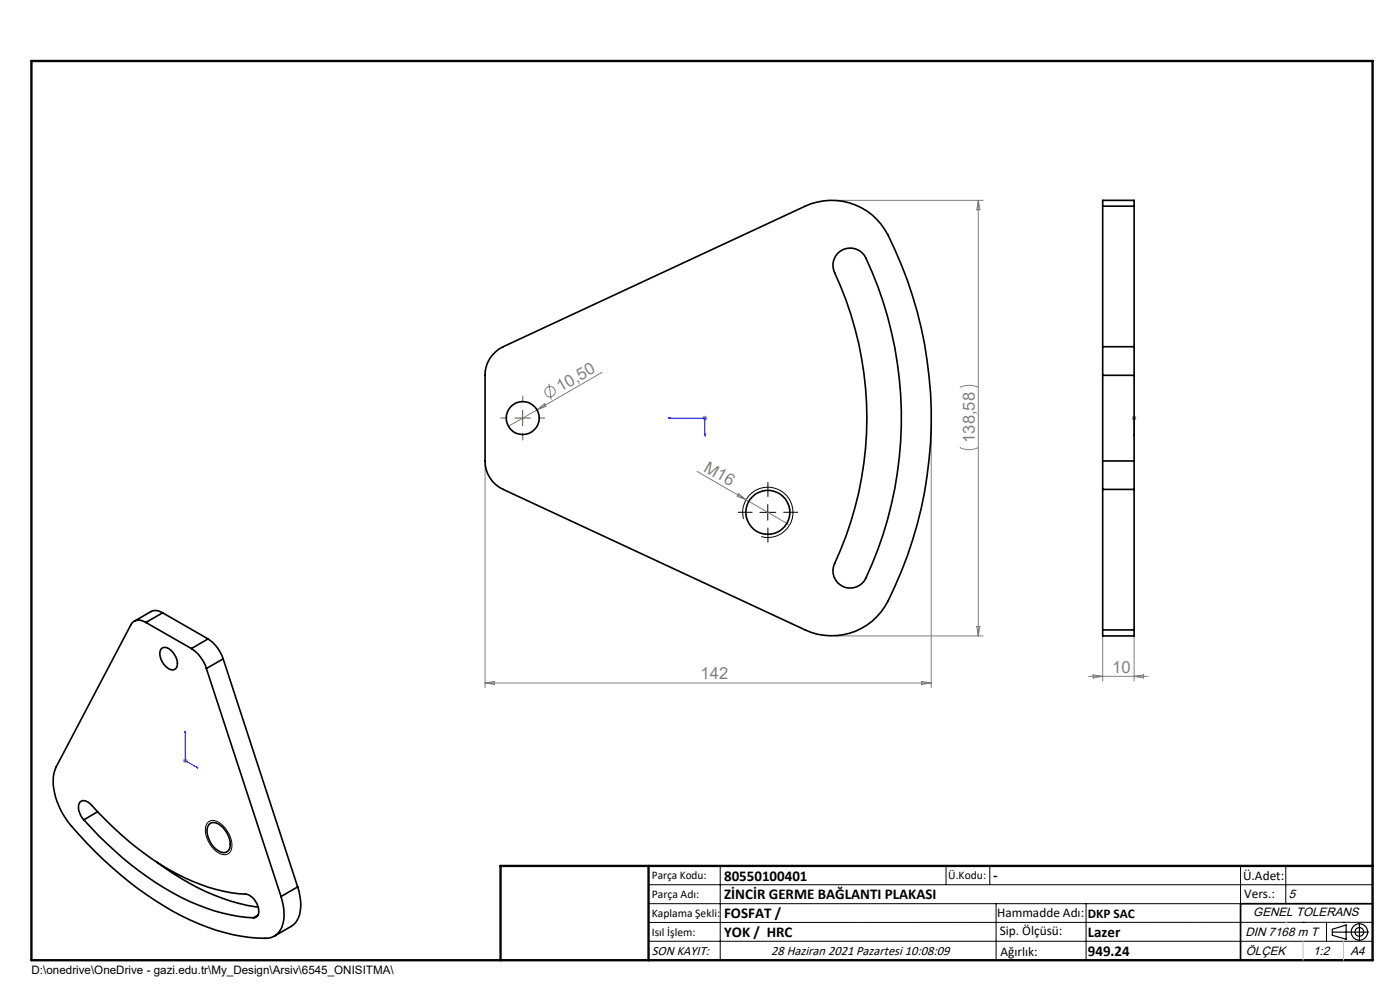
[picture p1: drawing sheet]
<svg xmlns="http://www.w3.org/2000/svg" width="297mm" height="210mm" viewBox="0 0 297 210" stroke-linecap="round" stroke-linejoin="round" font-family="sans-serif">
<g fill="none" stroke="#808080" stroke-width=".21">
<path d="M177.4 42.5h31.2M207.5 42.5v92.4M207.5 42.5l.4 2h-.7zM127.7 79l-13.8 8M102.9 98.8v47.1M113.9 87l-6.1 3.4M113.9 87l1.6-1.4 .3 .6zM116.5 81.4l.4 3.4M149 88.7h1.1M149.2 88.3l.7 .7M149.5 88.2v1M149.9 88.3l-.7 .7"/>
<path d="M197.6 89.7v56.2M203.6 94.9a4.4 4.4 0 0 0 3.9 0M203.6 82.2a4.4 4.4 0 0 1 3.9 0M240.1 88.7h1M240.2 88.3l.7 .7M240.6 88.2v1M240.9 88.3l-.7 .7M147.9 100l10.4 6M156.7 104.7l1.6 1.3-1.9-.7zM158.3 106l9.2 5.4M177.4 134.9h31.2M207.2 132.9h.7l-.4 2z"/>
<path d="M233.9 134.6v9.9M240.6 134.6v9.9M102.9 144.9h94.7M102.9 144.9l2-.3v.6zM195.5 144.6l2.1 .3-2.1 .3zM230.9 143.5h12.7M231.9 143.1l2 .4-2 .3zM240.6 143.5l2-.4v.7zM38.8 161.4h1M38.9 161l.8 .7M39.3 160.8v1M39.7 161l-.8 .7"/>
<circle cx="116.7" cy="83.1" r="1.11"/>
</g>
<g fill="none" stroke="#000" stroke-width=".21">
<path d="M157.7 110.1a5.3 5.3 0 0 1 4.7-6.7 5.3 5.3 0 0 1 5.8 5.7 5.3 5.3 0 0 1-6.7 4.7M161.2 108.7h3.4M162.9 107v3.3M44 174.5a2.17 2.17 0 0 1 3.2 .5 5.3 5.3 0 0 1 1.7 5.6 1.98 1.98 0 0 1-3.1-.1 5.6 5.6 0 0 1-2-5.6zM137.6 187.7h153.6M137.6 191.7h153.6M137.6 199.7h153.6M152.8 183.7v20M200.7 183.7v4M210 183.7v4M211.3 191.7v12M230.4 191.7v12"/>
<path d="M263.2 183.7v20M272.8 183.7v8M276.4 195.6h.1M281.4 195.6v4.1M285 195.6h.1M291.2 195.6l-153.6 .1"/>
</g>
<g fill="none" stroke="#000" stroke-width=".25">
<path d="M282.6 197.7h7.8M282.6 197.1l3-.9v3l-3-.8zM288.4 195.8v3.8M106.2 203.7h185"/>
<circle cx="288.4" cy="197.7" r="1.74"/>
<circle cx="288.4" cy="197.7" r=".93"/>
</g>
<path d="M141.9 88.7l.3-.1v.2zM141.9 88.7h7.6v3.8M149.5 92.1h.1l-.1 .4zM240.6 92.5v-.4v.4M240.6 88.6v.2zM240.6 88.7h.1M240.6 88.7v3.8M39.3 155.1l.1 .3-.2-.1zM39.3 155.1v6.3l2.7 1.5M41.8 162.7l.2 .2-.2-.1z" fill="none" stroke="#00f" stroke-width=".21"/>
<path d="M159.6 108.7h-3M162.9 105.3v-3M162.9 112v3M166.2 108.7h3" fill="none" stroke="#000" stroke-width=".21" stroke-dasharray="15.2 1.3 1.3 1.3"/>
<path d="M107.6 88.7h-1.4M110.9 85.3v-1.3M110.9 92v1.3M114.2 88.7h1.4" fill="none" stroke="#808000" stroke-width=".21" stroke-dasharray="15.2 1.3 1.3 1.3"/>
<path d="M109.2 88.7h3.4M110.9 87v3.3" fill="none" stroke="#808000" stroke-width=".21"/>
<path d="M291.2 191.7h-28v12" fill="none" stroke="#000" stroke-width=".35"/>
<path d="M6.7 12.9h284.5v190.8h-284.5zM137.6 183.7v20M291.2 183.7h-185v20" fill="none" stroke="#000" stroke-width=".5"/>
<path d="M276.4 199.7v4M285 199.7v4" fill="none" stroke="#c0c0c0" stroke-width=".21"/>
<path d="M272.8 195.6h.1" fill="none" stroke="#c0c0c0" stroke-width=".25"/>
<g fill="#00f">
<path d="M149.5 92.1v.4l.1-.4zM141.9 88.7l.3 .1v-.2z"/>
<path d="M41.8 162.7l.2 .2-.2-.1zM39.3 155.1l.1 .3-.2-.1z"/>
<path d="M240.6 92.1v.4zM240.6 88.6v.2z"/>
</g>
<g fill="none" stroke="#000" stroke-width=".35">
<path d="M177.7 53.8a3.7 3.7 0 0 1 6 .9 80 80 0 0 1-.4 68.6 3.7 3.7 0 0 1-4.8 1 3.7 3.7 0 0 1-1.4-4.8 73.4 73.4 0 0 0-.3-62.4 3.7 3.7 0 0 1 .9-3.3zM233.9 43.7v-1.2h6.7v1.2M233.9 43.7v29.8M233.9 43.7h6.7M240.6 43.7v29.8M105.2 74.6l1.6-1.1 64-29.8a13.4 13.4 0 0 1 17.6 6.1 86.3 86.3 0 0 1-.7 78.9 13.3 13.3 0 0 1-16.9 4.9l-64-29.8a6.6 6.6 0 0 1-3.9-6v-18.2a6.4 6.4 0 0 1 2.3-5zM233.9 73.5v6.1M233.9 79.6h6.7M233.9 79.6v18.2M233.9 73.5h6.7M240.6 73.5v6.1M240.6 79.6v18.2"/>
<path d="M233.9 97.8v6M233.9 97.8h6.7M240.6 97.8v6M233.9 103.8h6.7M233.9 103.8v29.8M240.6 103.8v29.8M30.9 132a2.1 2.1 0 0 0-3.1 .5l-15.9 30.2a10.1 10.1 0 0 0 .6 8.2l.9 1.9a41 41 0 0 0 6.9 8 71.4 71.4 0 0 0 22 15.2 35.5 35.5 0 0 0 14.7 3 3.9 3.9 0 0 0 3.1-3.6l.1-2.5-.6-2.7M30.9 132l9.7 5.6M34.2 137.6a1.55 1.55 0 0 1 2.3 .5 3.2 3.2 0 0 1 .8 3.7 1.5 1.5 0 0 1-2.2-.5 3.2 3.2 0 0 1-.9-3.7zM34.5 130a2.37 2.37 0 0 0-2.5-.3l-3.5 2.1M34.5 130l-3.6 2M34.5 130l9.6 5.5"/>
<path d="M40.6 137.6a7.8 7.8 0 0 1 3.2 4.2M44.1 135.5a8 8 0 0 1 3.2 4.3M44.1 135.5l-3.5 2.1M47.3 139.8l-3.5 2M47.3 139.8l15.8 48.3M233.9 133.6v1.3h6.7v-1.3M233.9 133.6h6.7M43.8 141.8l15.8 48.4M17.8 173.9a3.5 3.5 0 0 1-1-3.5 1.15 1.15 0 0 1 1.9-.3 104 104 0 0 0 12 11 40.3 40.3 0 0 0 21.8 8.6 4 4 0 0 1 2.3 4.3 1 1 0 0 1-1 .7M17.8 173.9a68.6 68.6 0 0 0 24.1 18 36.1 36.1 0 0 0 11.9 2.8M20.7 172.2l-2.9 1.7M44.3 174.9a1.71 1.71 0 0 1 2.6 .3 4.9 4.9 0 0 1 1.8 4.8 1.57 1.57 0 0 1-2.6 .3 5 5 0 0 1-2-5.1z"/>
<path d="M33.2 182.8a47.2 47.2 0 0 0 21.6 9.6M54.7 194.1l-.9 .6M63.1 188.1a8.9 8.9 0 0 1-.1 7.2l-.8 .9-4 2.4M63.1 188.1l-3.5 2.1"/>
<circle cx="110.9" cy="88.7" r="3.5"/>
<circle cx="162.9" cy="108.7" r="4.7"/>
</g>
<g font-size="3.5" fill="#808080">
<text x="118.9" y="83.2" transform="rotate(-30 118.9 83.2)">10,50</text>
<text x="206.8" y="93.9" transform="rotate(-90 206.8 93.9)">138,58</text>
<text x="149.1" y="99.8" transform="rotate(30 149.1 99.8)">M16</text>
<text x="236" y="142.7">10</text>
<text x="148.6" y="144.1">142</text>
</g>
<g font-size="3.2">
<text x="153.6" y="186.8">80550100401</text>
<text x="153.6" y="190.8">ZİNCİR GERME BAĞLANTI PLAKASI</text>
<text x="210.7" y="186.6">-</text>
<text x="153.6" y="194.8">FOSFAT /</text>
<text x="153.6" y="198.8">YOK / HRC</text>
<text x="230.8" y="198.7">Lazer</text>
<text x="230.8" y="202.8">949.24</text>
</g>
<g font-size="2.8">
<text x="263.7" y="186.7">Ü.Adet:</text>
<text x="263.9" y="190.5">Vers.:</text>
<text x="211.5" y="194.5">Hammadde Adı:</text>
<text x="230.8" y="194.7">DKP SAC</text>
<text x="138.3" y="202.6">SON KAYIT:</text>
<text x="163.6" y="202.6">28 Haziran 2021 Pazartesi 10:08:09</text>
<text x="212.1" y="198.4">Sip. Ölçüsü:</text>
<text x="212.2" y="202.7">Ağırlık:</text>
</g>
<g font-size="2.6">
<text x="273.4" y="190.4">5</text>
<text x="265.9" y="194.4">GENEL TOLERANS</text>
<text x="264.2" y="198.5">DIN 7168 m T</text>
<text x="264.3" y="202.6">ÖLÇEK</text>
<text x="278.5" y="202.6">1:2</text>
<text x="286.5" y="202.6">A4</text>
</g>
<g font-size="2.5">
<text x="138.3" y="186.4">Parça Kodu:</text>
<text x="138.3" y="190.5">Parça Adı:</text>
<text x="201.2" y="186.5">Ü.Kodu:</text>
<text x="138.3" y="194.5">Kaplama Şekli:</text>
<text x="138.3" y="198.6">Isıl İşlem:</text>
<text x="6.7" y="206.7">D:\onedrive\OneDrive - gazi.edu.tr\My_Design\Arsiv\6545_ONISITMA\</text>
</g>
</svg>
